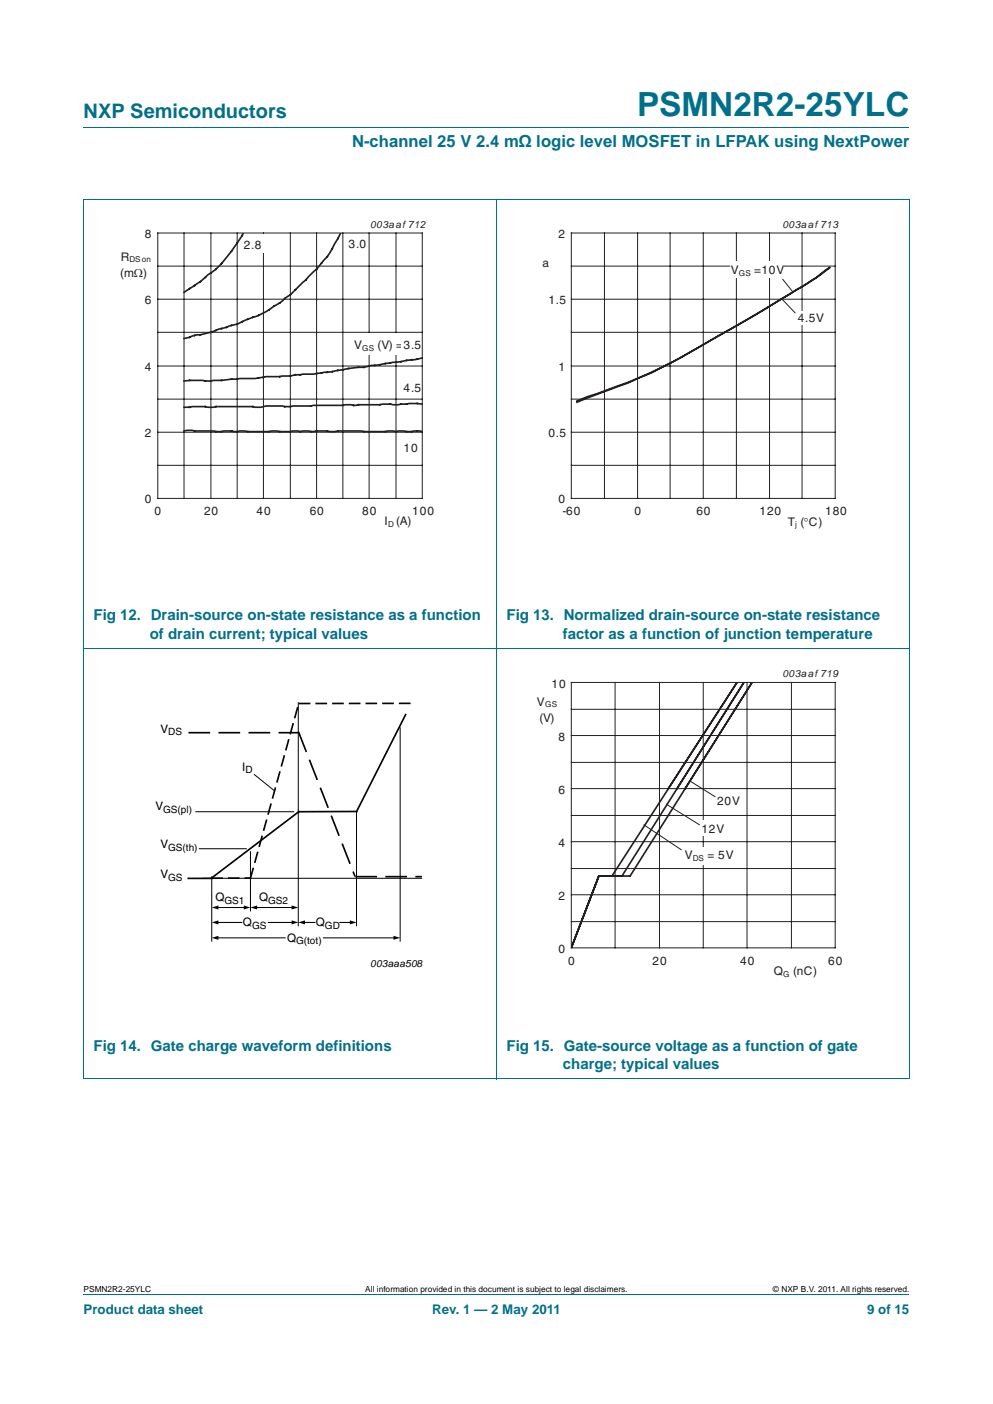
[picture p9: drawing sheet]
<svg xmlns="http://www.w3.org/2000/svg" width="210mm" height="297mm" viewBox="0 0 210 297" stroke-linecap="round" stroke-linejoin="round" font-family="sans-serif">
<path d="M17.7 27h174.6M17.6 42.1h174.7M17.7 42.2v186M105 42.1v186.2M192.3 42.2v186M17.6 137.2h174.7M17.6 228.3h174.7M17.7 273.9h174.6" fill="none" stroke="#00708a" stroke-width=".21"/>
<g fill="none" stroke="#231f20" stroke-width=".21">
<path d="M33.4 56.3h55.9M33.4 49.3h55.9v56.1h-55.9zM38.9 49.3v56.1M44.6 49.3v56.1M50.2 49.3v56.1M55.7 49.3v56.1M61.4 49.3v56.1M66.9 49.3v56.1M72.5 49.3v56.1M78.1 49.3v56.1M83.7 49.3v56.1M33.4 70.3h55.9"/>
<path d="M33.4 77.4h55.9M33.4 63.3h55.9M33.4 98.4h55.9M33.4 84.4h55.9M33.4 91.4h55.9"/>
</g>
<path d="M51.5 49.2a35.9 35.9 0 0 1-5.8 7.8l-1.8 1.1-1.5 1.5-3.5 2.2M72.1 49.2l-1.3 2.3a12.9 12.9 0 0 1-2.8 4.1l-1.1 1.4-5 4.8a24.3 24.3 0 0 1-4.5 3.4 18.5 18.5 0 0 1-5.7 2.6l-1.5 .8-4 1a21.5 21.5 0 0 1-5.6 1.5l-1.7 .5M89.3 75.7l-1.7 .4-9 1.2-1.6 .4-3.3 .3-3.4 .6-4 .6h-2.3l-2.6 .4-2.3 .1h-2.9l-2.2 .4a34.8 34.8 0 0 0-7.2 .4l-2.2 .1-4.5-.1-1.2 .1M38.9 91.2l1.7-.2 5.1 .3 1.7-.1 2.1 .1 1.2-.1 1.7 .1h4.5l.5-.1 1.7 .1h2.3l.5-.1 1.6 .1 .5-.1 1.8 .1 1.1-.1h2.3l.5 .1 1.7-.1h4.9l.7 .1 6.1-.1 .6 .1 1.6-.1 1.7 .1 1.8-.1 .5 .1M89.3 85.5l-2.8-.1-2.2 .2-3.5-.1-.5 .1h-4.5l-.5 .2-2.3-.2-.5 .2h-6.2l-.5 .1-5.6 .1a17.8 17.8 0 0 0-5.5 .2l-1.2-.2h-7.8l-.6 .2-4.5-.2-1.7 .2" fill="none" stroke="#231f20" stroke-width=".35"/>
<g fill="#fff">
<path d="M51.7 49.6h4v3.9h-4z"/>
<path d="M84.8 79.7h.3v4h-.3z"/>
<path d="M74.5 70.6h10.7v4.5h-10.7z"/>
<path d="M84.8 71h.3v3.2h-.3z"/>
<path d="M85.1 93.1h3.3v3h-3.3z"/>
<path d="M85.1 80.6h4v2.9h-4z"/>
<path d="M85.1 71.5h4v2.9h-4z"/>
<path d="M73.5 50.1h4v2.9h-4z"/>
</g>
<path d="M20.4 46.4h81.9v66.3h-81.9z" fill="none" stroke="#fff" stroke-width=".21"/>
<g fill="none" stroke="#231f20" stroke-width=".21">
<path d="M120.8 56.3h55.8M120.8 49.3h55.8v56.1h-55.8zM127.8 49.3v56.1M134.8 49.3v56.1M141.7 49.3v56.1M148.7 49.3v56.1M155.7 49.3v56.1M162.7 49.3v56.1M165.5 59.1l2.1 2.6M169.6 49.3v56.1M120.8 70.3h55.8M120.8 77.4h55.8"/>
<path d="M120.8 63.3h55.8M165.5 63.4l2.6 2.8M120.8 98.4h55.8M120.8 84.4h55.8M120.8 91.4h55.8"/>
</g>
<path d="M175.4 56.6l-.9 .6a27.7 27.7 0 0 1-4.9 3.5M175.4 56.7l-2.1 1.6-3.7 2.4M140.5 77.4a107.7 107.7 0 0 1-16.3 6.5l-2.2 .9M140.5 77.4l-2.8 1.5a133 133 0 0 1-13.5 5.3l-2.2 .9M169.6 60.7l-1.2 .6a542.9 542.9 0 0 1-27.9 16.1" fill="none" stroke="#231f20" stroke-width=".35"/>
<g fill="#fff">
<path d="M154.3 55.3h11.4v3.5h-11.4z"/>
<path d="M168.5 65.8h5.7v2.9h-5.7z"/>
</g>
<path d="M107.7 46.4h81.9v66.3h-81.9z" fill="none" stroke="#fff" stroke-width=".21"/>
<path d="M85.8 151.2l-10.4 20.5h-12.2l-18.4 14M39.8 185.8h5" fill="none" stroke="#000" stroke-width=".35"/>
<g fill="none" stroke="#000" stroke-width=".21">
<path d="M63.1 148.7v47.2M84.6 154v45.1M41.4 171.7h20.7M42.2 179.6h9.9M53.8 163.9l4.2 3.4M75.4 171.6v24.3M43 185.8h46.1M44.8 185.5v13.6M45.9 198.4h14.4M45.9 195.2h5.2M45.9 192h5.9M53 180.2v12.5"/>
<path d="M54.1 192h7.8M56.7 195.2h5.2M64.2 195.2h2.4M68.4 198.4h15.1M71.9 195.2h2.4"/>
</g>
<path d="M40 155h22.9M63.2 155l11.8 30.3M75.3 185.5h13.7" fill="none" stroke="#000" stroke-width=".35" stroke-dasharray="4.2 2.1"/>
<path d="M63.4 148.8h24.5M44.8 185.8h8.1M53 185.8l10.1-36.9" fill="none" stroke="#000" stroke-width=".35" stroke-dasharray="2.1 1.4"/>
<path d="M44.8 198.4l1.4-.4v.8zM44.8 195.2l1.4-.5v.9zM44.8 192l1.4-.4v.8zM51.6 191.6l1.4 .4-1.4 .4zM53 192l1.4-.4v.8zM61.7 191.6l1.4 .4-1.4 .4zM61.7 194.7l1.4 .5-1.4 .4zM63.1 195.2l1.4-.5v.9zM74 194.7l1.4 .5-1.4 .4zM83.2 198l1.4 .4-1.4 .4z" fill="#000"/>
<g fill="none" stroke="#231f20" stroke-width=".21">
<path d="M120.8 150.1h55.8M120.8 144.4h55.8v56.1h-55.8zM120.8 155.6h55.8M130.1 144.4v56.1M139.5 144.4v56.1M148.7 144.4v56.1M158 144.4v56.1M167.4 144.4v56.1M120.8 172.5h55.8M120.8 161.3h55.8M120.8 178.1h55.8M120.8 166.8h55.8"/>
<path d="M136.1 174.5l8 5.3M140.9 170.1l7 4.4M145.9 165.3l5.3 3.3M120.8 195h55.8M120.8 183.8h55.8M120.8 189.3h55.8"/>
</g>
<path d="M155.9 144.4l-26.5 40.9M157.3 144.4l-25.8 40.9M159 144.4l-25.8 40.9h-6.6l-5.8 15.2" fill="none" stroke="#231f20" stroke-width=".35"/>
<g fill="#fff">
<path d="M145.2 179.2h9.5v3.7h-9.5z"/>
<path d="M151.5 167.8h4.1v3.2h-4.1z"/>
<path d="M148.2 173.7h4.1v3.2h-4.1z"/>
</g>
<path d="M107.7 141.5h81.9v66.3h-81.9z" fill="none" stroke="#fff" stroke-width=".21"/>
<text font-size="7" fill="#00708a" x="134.7" y="24.6">PSMN2R2-25YLC</text>
<text font-size="4.2" fill="#00708a" x="17.7" y="24.9">NXP Semiconductors</text>
<text font-size="3.5" fill="#00708a" x="74.4" y="31.1">N-channel 25 V 2.4 mΩ logic level MOSFET in LFPAK using NextPower</text>
<g font-size="3.2" fill="#00708a">
<text x="19.8" y="131.2">Fig 12. Drain-source on-state resistance as a function</text>
<text x="107.1" y="131.2">Fig 13. Normalized drain-source on-state resistance</text>
<text x="31.7" y="135.1">of drain current; typical values</text>
<text x="119" y="135.1">factor as a function of junction temperature</text>
<text x="19.8" y="222.3">Fig 14. Gate charge waveform definitions</text>
<text x="107.1" y="222.3">Fig 15. Gate-source voltage as a function of gate</text>
<text x="119" y="226.1">charge; typical values</text>
</g>
<g font-size="2.8" fill="#00708a">
<text x="17.7" y="277.9">Product data sheet</text>
<text x="91.4" y="277.9">Rev. 1 — 2 May 2011</text>
<text x="183.4" y="277.9">9 of 15</text>
</g>
<g font-size="2.5" fill="#231f20">
<text x="30.6" y="50.4">8</text>
<text x="51.6" y="52.6">2.8</text>
<text x="73.7" y="52.5">3.0</text>
<text x="118.1" y="50.4">2</text>
<text x="25.4" y="58.6">(mΩ)</text>
<text x="25.6" y="55.1">R</text>
<text x="114.7" y="56.6">a</text>
<text x="154.5" y="58">V</text>
<text x="159.5" y="58">=10V</text>
<text x="30.6" y="64.4">6</text>
<text x="116" y="64.4">1.5</text>
<text x="168.7" y="68.2">4.5V</text>
<text x="74.9" y="73.9">V</text>
<text x="79.8" y="73.9">(V) =</text>
<text x="85.3" y="73.9">3.5</text>
<text x="30.6" y="78.5">4</text>
<text x="85.3" y="83">4.5</text>
<text x="118.1" y="78.5">1</text>
<text x="30.6" y="92.5">2</text>
<text x="85.3" y="95.6">10</text>
<text x="116" y="92.5">0.5</text>
<text x="30.6" y="106.5">0</text>
<text x="118.1" y="106.5">0</text>
<text x="32.7" y="109">0</text>
<text x="43.1" y="109">20</text>
<text x="54.3" y="109">40</text>
<text x="65.5" y="109">60</text>
<text x="76.6" y="109">80</text>
<text x="81.3" y="111.2">I</text>
<text x="83.8" y="111.2">(A)</text>
<text x="87.2" y="109">100</text>
<text x="119" y="109">-60</text>
<text x="134.2" y="109">0</text>
<text x="147.3" y="109">60</text>
<text x="160.6" y="109">120</text>
<text x="166.6" y="111.3">T (°C)</text>
<text x="174.5" y="109">180</text>
<text x="113.5" y="149.4">V</text>
<text x="116.6" y="145.5">10</text>
<text x="114.1" y="152.9">(V)</text>
<text x="118.1" y="156.7">8</text>
<text x="118.1" y="167.9">6</text>
<text x="151.6" y="170.4">20V</text>
<text x="118.1" y="179.1">4</text>
<text x="148.3" y="176.2">12V</text>
<text x="144.8" y="181.8">V</text>
<text x="149.6" y="181.8">= 5V</text>
<text x="118.1" y="190.4">2</text>
<text x="118.1" y="201.6">0</text>
<text x="120.1" y="204.1">0</text>
<text x="138" y="204.1">20</text>
<text x="156.5" y="204.1">40</text>
<text x="163.7" y="206.4">Q</text>
<text x="167.7" y="206.4">(nC)</text>
<text x="175.2" y="204.1">60</text>
</g>
<g font-size="2.5">
<text x="33.9" y="155">V</text>
<text x="51.2" y="163.1">I</text>
<text x="32.8" y="171.4">V</text>
<text x="33.9" y="179.5">V</text>
<text x="33.9" y="185.8">V</text>
<text x="45.6" y="190.7">Q</text>
<text x="54.8" y="190.7">Q</text>
<text x="51.4" y="196">Q</text>
<text x="66.8" y="196">Q</text>
<text x="60.7" y="199.2">Q</text>
</g>
<g font-size="2.1" fill="#231f20">
<text x="78.2" y="48.1">003aaf 712</text>
<text x="165.4" y="48.1">003aaf 713</text>
<text x="165.4" y="143.2">003aaf 719</text>
</g>
<g font-size="2.1">
<text x="35.6" y="155.5">DS</text>
<text x="51.9" y="163.6">D</text>
<text x="34.5" y="171.9">GS(pl)</text>
<text x="35.6" y="180">GS(th)</text>
<text x="35.6" y="186.3">GS</text>
<text x="47.5" y="191.2">GS1</text>
<text x="56.7" y="191.2">GS2</text>
<text x="53.3" y="196.5">GS</text>
<text x="68.7" y="196.5">GD</text>
<text x="62.6" y="199.7">G(tot)</text>
<text x="78.3" y="204.5">003aaa508</text>
</g>
<g font-size="1.8">
<text x="17.7" y="273.3">PSMN2R2-25YLC</text>
<text x="77.2" y="273.3">All information provided in this document is subject to legal disclaimers.</text>
<text x="163.5" y="273.3">© NXP B.V. 2011. All rights reserved.</text>
</g>
<g font-size="1.7" fill="#231f20">
<text x="27.4" y="55.4">DSon</text>
<text x="156.2" y="58.3">GS</text>
<text x="76.6" y="74.2">GS</text>
<text x="82.1" y="111.4">D</text>
<text x="168.1" y="111.5">j</text>
<text x="115.3" y="149.7">GS</text>
<text x="146.5" y="182.1">DS</text>
<text x="165.6" y="206.6">G</text>
</g>
</svg>
